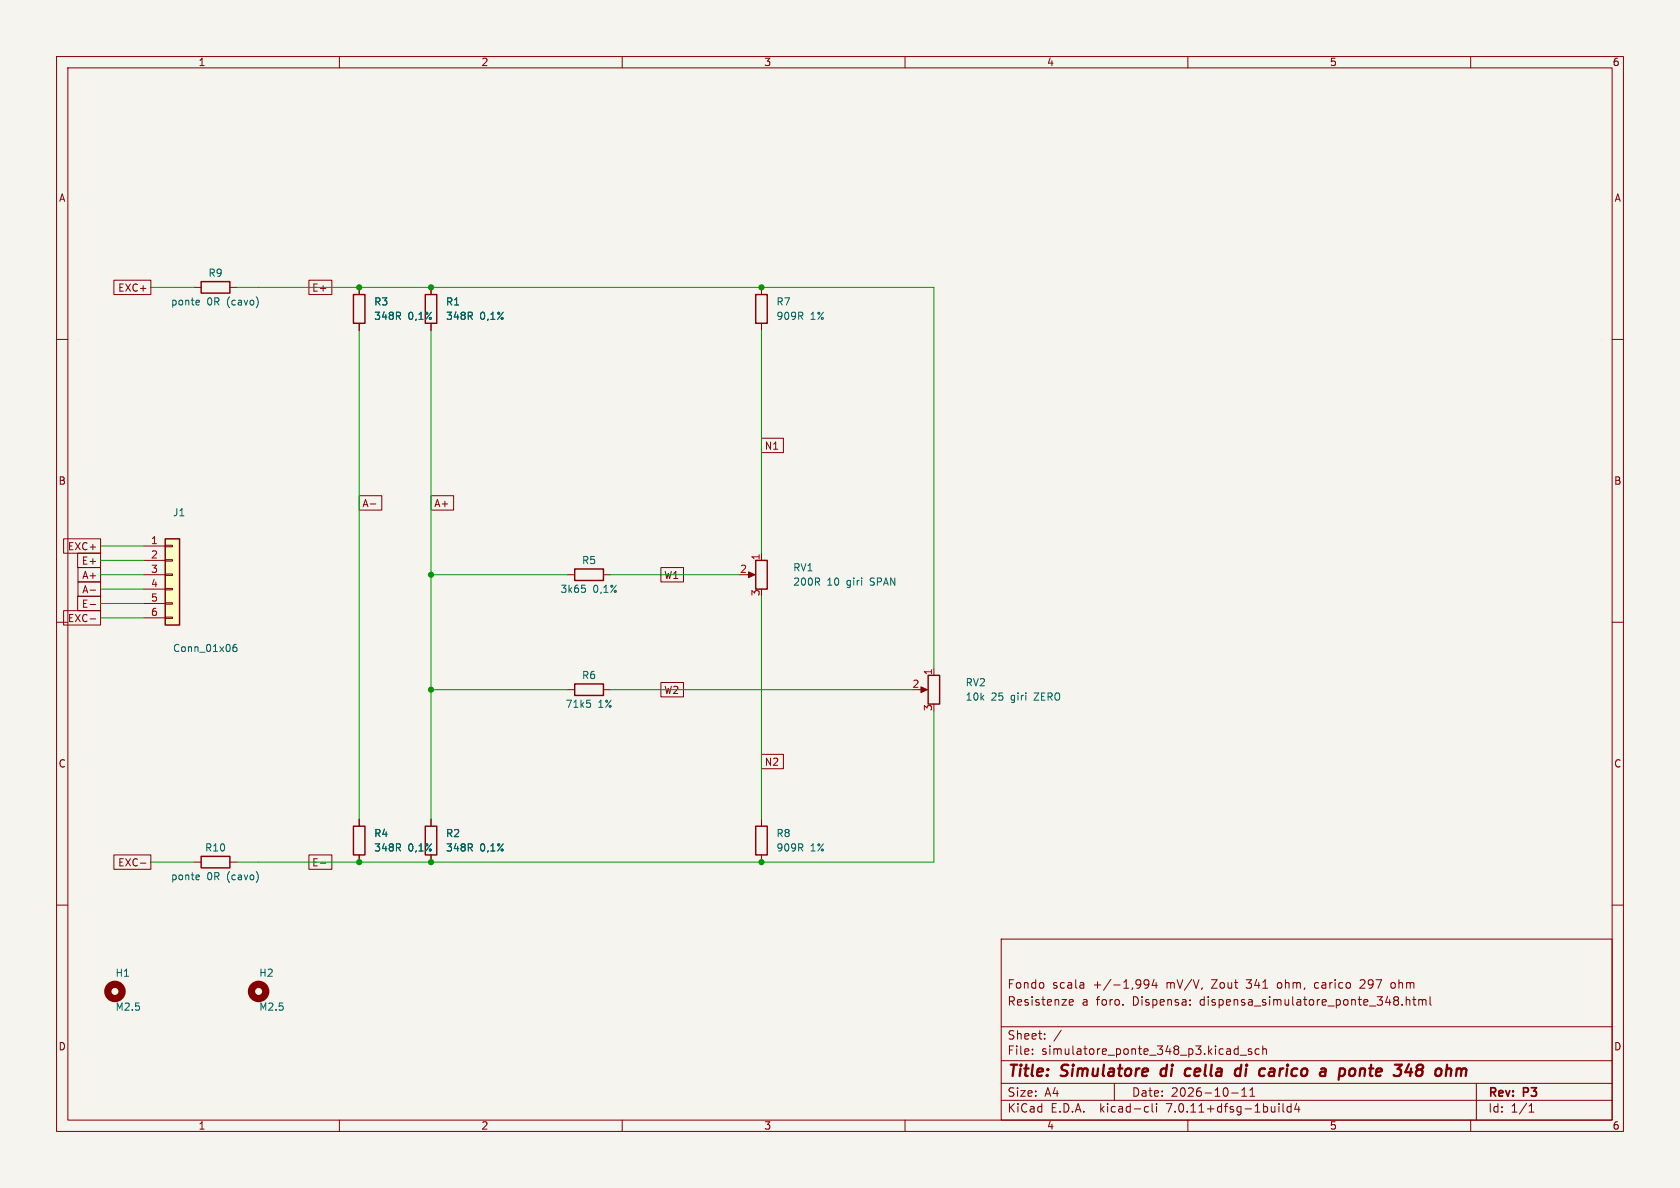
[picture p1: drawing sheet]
(kicad_sch (version 20230121) (generator eeschema)

 (paper "A4")

 (title_block
  (title "Simulatore di cella di carico a ponte 348 ohm")
  (date "2026-10-11")
  (rev "P3")
  (comment 1 "Resistenze a foro. Dispensa: dispensa_simulatore_ponte_348.html")
  (comment 2 "Fondo scala +/-1,994 mV/V, Zout 341 ohm, carico 297 ohm"))

 (lib_symbols
   (symbol "Device:R" (pin_numbers hide) (pin_names (offset 0)) (in_bom yes) (on_board yes)
   (property "Reference" "R" (at 2.032 0 90) (effects (font (size 1.27 1.27))))
   (property "Value" "R" (at 0 0 90) (effects (font (size 1.27 1.27))))
   (property "Footprint" "" (at -1.778 0 90) (effects (font (size 1.27 1.27)) hide))
   (property "Datasheet" "~" (at 0 0 0) (effects (font (size 1.27 1.27)) hide))
   (symbol "R_0_1"
    (rectangle (start -1.016 -2.54) (end 1.016 2.54) (stroke (width 0.254) (type default)) (fill (type none))))
   (symbol "R_1_1"
    (pin passive line (at 0 3.81 270) (length 1.27) (name "~" (effects (font (size 1.27 1.27)))) (number "1" (effects (font (size 1.27 1.27)))))
    (pin passive line (at 0 -3.81 90) (length 1.27) (name "~" (effects (font (size 1.27 1.27)))) (number "2" (effects (font (size 1.27 1.27)))))))
   (symbol "Device:R_Potentiometer" (pin_names (offset 1.016) hide) (in_bom yes) (on_board yes)
   (property "Reference" "RV" (at -4.445 0 90) (effects (font (size 1.27 1.27))))
   (property "Value" "R_Potentiometer" (at -2.54 0 90) (effects (font (size 1.27 1.27))))
   (property "Footprint" "" (at 0 0 0) (effects (font (size 1.27 1.27)) hide))
   (property "Datasheet" "~" (at 0 0 0) (effects (font (size 1.27 1.27)) hide))
   (symbol "R_Potentiometer_0_1"
    (polyline (pts (xy 2.54 0) (xy 1.524 0)) (stroke (width 0) (type default)) (fill (type none)))
    (polyline (pts (xy 1.143 0) (xy 2.286 0.508) (xy 2.286 -0.508) (xy 1.143 0)) (stroke (width 0) (type default)) (fill (type outline)))
    (rectangle (start 1.016 2.54) (end -1.016 -2.54) (stroke (width 0.254) (type default)) (fill (type none))))
   (symbol "R_Potentiometer_1_1"
    (pin passive line (at 0 3.81 270) (length 1.27) (name "1" (effects (font (size 1.27 1.27)))) (number "1" (effects (font (size 1.27 1.27)))))
    (pin passive line (at 3.81 0 180) (length 1.27) (name "2" (effects (font (size 1.27 1.27)))) (number "2" (effects (font (size 1.27 1.27)))))
    (pin passive line (at 0 -3.81 90) (length 1.27) (name "3" (effects (font (size 1.27 1.27)))) (number "3" (effects (font (size 1.27 1.27)))))))
   (symbol "Connector_Generic:Conn_01x06" (pin_names (offset 1.016) hide) (in_bom yes) (on_board yes)
   (property "Reference" "J" (at 0 7.62 0) (effects (font (size 1.27 1.27))))
   (property "Value" "Conn_01x06" (at 0 -10.16 0) (effects (font (size 1.27 1.27))))
   (property "Footprint" "" (at 0 0 0) (effects (font (size 1.27 1.27)) hide))
   (property "Datasheet" "~" (at 0 0 0) (effects (font (size 1.27 1.27)) hide))
   (symbol "Conn_01x06_1_1"
    (rectangle (start -1.27 -7.493) (end 0 -7.747) (stroke (width 0.1524) (type default)) (fill (type none)))
    (rectangle (start -1.27 -4.953) (end 0 -5.207) (stroke (width 0.1524) (type default)) (fill (type none)))
    (rectangle (start -1.27 -2.413) (end 0 -2.667) (stroke (width 0.1524) (type default)) (fill (type none)))
    (rectangle (start -1.27 0.127) (end 0 -0.127) (stroke (width 0.1524) (type default)) (fill (type none)))
    (rectangle (start -1.27 2.667) (end 0 2.413) (stroke (width 0.1524) (type default)) (fill (type none)))
    (rectangle (start -1.27 5.207) (end 0 4.953) (stroke (width 0.1524) (type default)) (fill (type none)))
    (rectangle (start -1.27 6.35) (end 1.27 -8.89) (stroke (width 0.254) (type default)) (fill (type background)))
    (pin passive line (at -5.08 5.08 0) (length 3.81) (name "Pin_1" (effects (font (size 1.27 1.27)))) (number "1" (effects (font (size 1.27 1.27)))))
    (pin passive line (at -5.08 2.54 0) (length 3.81) (name "Pin_2" (effects (font (size 1.27 1.27)))) (number "2" (effects (font (size 1.27 1.27)))))
    (pin passive line (at -5.08 0 0) (length 3.81) (name "Pin_3" (effects (font (size 1.27 1.27)))) (number "3" (effects (font (size 1.27 1.27)))))
    (pin passive line (at -5.08 -2.54 0) (length 3.81) (name "Pin_4" (effects (font (size 1.27 1.27)))) (number "4" (effects (font (size 1.27 1.27)))))
    (pin passive line (at -5.08 -5.08 0) (length 3.81) (name "Pin_5" (effects (font (size 1.27 1.27)))) (number "5" (effects (font (size 1.27 1.27)))))
    (pin passive line (at -5.08 -7.62 0) (length 3.81) (name "Pin_6" (effects (font (size 1.27 1.27)))) (number "6" (effects (font (size 1.27 1.27)))))))
   (symbol "Mechanical:MountingHole" (pin_names (offset 1.016)) (in_bom yes) (on_board yes)
   (property "Reference" "H" (at 0 5.08 0) (effects (font (size 1.27 1.27))))
   (property "Value" "MountingHole" (at 0 3.175 0) (effects (font (size 1.27 1.27))))
   (property "Footprint" "" (at 0 0 0) (effects (font (size 1.27 1.27)) hide))
   (property "Datasheet" "~" (at 0 0 0) (effects (font (size 1.27 1.27)) hide))
   (symbol "MountingHole_0_1"
    (circle (center 0 0) (radius 1.27) (stroke (width 1.27) (type default)) (fill (type none))))))

 (junction (at 63.5 50.8) (diameter 0) (color 0 0 0 0))
 (junction (at 76.2 50.8) (diameter 0) (color 0 0 0 0))
 (junction (at 134.62 50.8) (diameter 0) (color 0 0 0 0))
 (junction (at 63.5 152.4) (diameter 0) (color 0 0 0 0))
 (junction (at 76.2 152.4) (diameter 0) (color 0 0 0 0))
 (junction (at 134.62 152.4) (diameter 0) (color 0 0 0 0))
 (junction (at 76.2 101.6) (diameter 0) (color 0 0 0 0))
 (junction (at 76.2 121.92) (diameter 0) (color 0 0 0 0))
 (wire (pts (xy 45.72 50.8) (xy 63.5 50.8)) (stroke (width 0) (type default)))
 (wire (pts (xy 63.5 50.8) (xy 76.2 50.8)) (stroke (width 0) (type default)))
 (wire (pts (xy 76.2 50.8) (xy 134.62 50.8)) (stroke (width 0) (type default)))
 (wire (pts (xy 134.62 50.8) (xy 165.1 50.8)) (stroke (width 0) (type default)))
 (wire (pts (xy 45.72 152.4) (xy 63.5 152.4)) (stroke (width 0) (type default)))
 (wire (pts (xy 63.5 152.4) (xy 76.2 152.4)) (stroke (width 0) (type default)))
 (wire (pts (xy 76.2 152.4) (xy 134.62 152.4)) (stroke (width 0) (type default)))
 (wire (pts (xy 134.62 152.4) (xy 165.1 152.4)) (stroke (width 0) (type default)))
 (wire (pts (xy 41.91 50.8) (xy 45.72 50.8)) (stroke (width 0) (type default)))
 (wire (pts (xy 41.91 152.4) (xy 45.72 152.4)) (stroke (width 0) (type default)))
 (wire (pts (xy 63.5 58.42) (xy 63.5 144.78)) (stroke (width 0) (type default)))
 (wire (pts (xy 76.2 58.42) (xy 76.2 101.6)) (stroke (width 0) (type default)))
 (wire (pts (xy 76.2 101.6) (xy 76.2 121.92)) (stroke (width 0) (type default)))
 (wire (pts (xy 76.2 121.92) (xy 76.2 144.78)) (stroke (width 0) (type default)))
 (wire (pts (xy 100.33 101.6) (xy 76.2 101.6)) (stroke (width 0) (type default)))
 (wire (pts (xy 100.33 121.92) (xy 76.2 121.92)) (stroke (width 0) (type default)))
 (wire (pts (xy 134.62 58.42) (xy 134.62 97.79)) (stroke (width 0) (type default)))
 (wire (pts (xy 134.62 144.78) (xy 134.62 105.41)) (stroke (width 0) (type default)))
 (wire (pts (xy 107.95 101.6) (xy 130.81 101.6)) (stroke (width 0) (type default)))
 (wire (pts (xy 107.95 121.92) (xy 161.29 121.92)) (stroke (width 0) (type default)))
 (wire (pts (xy 165.1 118.11) (xy 165.1 50.8)) (stroke (width 0) (type default)))
 (wire (pts (xy 165.1 125.73) (xy 165.1 152.4)) (stroke (width 0) (type default)))
 (wire (pts (xy 17.78 96.52) (xy 25.4 96.52)) (stroke (width 0) (type default)))
 (wire (pts (xy 17.78 99.06) (xy 25.4 99.06)) (stroke (width 0) (type default)))
 (wire (pts (xy 17.78 101.6) (xy 25.4 101.6)) (stroke (width 0) (type default)))
 (wire (pts (xy 17.78 104.14) (xy 25.4 104.14)) (stroke (width 0) (type default)))
 (wire (pts (xy 17.78 106.68) (xy 25.4 106.68)) (stroke (width 0) (type default)))
 (wire (pts (xy 17.78 109.22) (xy 25.4 109.22)) (stroke (width 0) (type default)))
 (wire (pts (xy 34.29 50.8) (xy 26.67 50.8)) (stroke (width 0) (type default)))
 (wire (pts (xy 34.29 152.4) (xy 26.67 152.4)) (stroke (width 0) (type default)))
 (global_label "E+" (shape passive) (at 54.61 50.8 0) (effects (font (size 1.27 1.27)) (justify left))
  (property "Intersheetrefs" "${INTERSHEET_REFS}" (at 0 0 0) (effects (font (size 1.27 1.27)) hide)))
 (global_label "E-" (shape passive) (at 54.61 152.4 0) (effects (font (size 1.27 1.27)) (justify left))
  (property "Intersheetrefs" "${INTERSHEET_REFS}" (at 0 0 0) (effects (font (size 1.27 1.27)) hide)))
 (global_label "A-" (shape passive) (at 63.5 88.9 0) (effects (font (size 1.27 1.27)) (justify left))
  (property "Intersheetrefs" "${INTERSHEET_REFS}" (at 0 0 0) (effects (font (size 1.27 1.27)) hide)))
 (global_label "A+" (shape passive) (at 76.2 88.9 0) (effects (font (size 1.27 1.27)) (justify left))
  (property "Intersheetrefs" "${INTERSHEET_REFS}" (at 0 0 0) (effects (font (size 1.27 1.27)) hide)))
 (global_label "N1" (shape passive) (at 134.62 78.74 0) (effects (font (size 1.27 1.27)) (justify left))
  (property "Intersheetrefs" "${INTERSHEET_REFS}" (at 0 0 0) (effects (font (size 1.27 1.27)) hide)))
 (global_label "N2" (shape passive) (at 134.62 134.62 0) (effects (font (size 1.27 1.27)) (justify left))
  (property "Intersheetrefs" "${INTERSHEET_REFS}" (at 0 0 0) (effects (font (size 1.27 1.27)) hide)))
 (global_label "W1" (shape passive) (at 116.84 101.6 0) (effects (font (size 1.27 1.27)) (justify left))
  (property "Intersheetrefs" "${INTERSHEET_REFS}" (at 0 0 0) (effects (font (size 1.27 1.27)) hide)))
 (global_label "W2" (shape passive) (at 116.84 121.92 0) (effects (font (size 1.27 1.27)) (justify left))
  (property "Intersheetrefs" "${INTERSHEET_REFS}" (at 0 0 0) (effects (font (size 1.27 1.27)) hide)))
 (global_label "EXC+" (shape passive) (at 17.78 96.52 180) (effects (font (size 1.27 1.27)) (justify right))
  (property "Intersheetrefs" "${INTERSHEET_REFS}" (at 0 0 0) (effects (font (size 1.27 1.27)) hide)))
 (global_label "E+" (shape passive) (at 17.78 99.06 180) (effects (font (size 1.27 1.27)) (justify right))
  (property "Intersheetrefs" "${INTERSHEET_REFS}" (at 0 0 0) (effects (font (size 1.27 1.27)) hide)))
 (global_label "A+" (shape passive) (at 17.78 101.6 180) (effects (font (size 1.27 1.27)) (justify right))
  (property "Intersheetrefs" "${INTERSHEET_REFS}" (at 0 0 0) (effects (font (size 1.27 1.27)) hide)))
 (global_label "A-" (shape passive) (at 17.78 104.14 180) (effects (font (size 1.27 1.27)) (justify right))
  (property "Intersheetrefs" "${INTERSHEET_REFS}" (at 0 0 0) (effects (font (size 1.27 1.27)) hide)))
 (global_label "E-" (shape passive) (at 17.78 106.68 180) (effects (font (size 1.27 1.27)) (justify right))
  (property "Intersheetrefs" "${INTERSHEET_REFS}" (at 0 0 0) (effects (font (size 1.27 1.27)) hide)))
 (global_label "EXC-" (shape passive) (at 17.78 109.22 180) (effects (font (size 1.27 1.27)) (justify right))
  (property "Intersheetrefs" "${INTERSHEET_REFS}" (at 0 0 0) (effects (font (size 1.27 1.27)) hide)))
 (global_label "EXC+" (shape passive) (at 26.67 50.8 180) (effects (font (size 1.27 1.27)) (justify right))
  (property "Intersheetrefs" "${INTERSHEET_REFS}" (at 0 0 0) (effects (font (size 1.27 1.27)) hide)))
 (global_label "EXC-" (shape passive) (at 26.67 152.4 180) (effects (font (size 1.27 1.27)) (justify right))
  (property "Intersheetrefs" "${INTERSHEET_REFS}" (at 0 0 0) (effects (font (size 1.27 1.27)) hide)))
 (symbol (lib_id "Device:R") (at 63.5 54.61 0) (unit 1) (in_bom yes) (on_board yes) (dnp no)
  (property "Reference" "R3" (at 66.04 53.34 0) (effects (font (size 1.27 1.27)) (justify left)))
  (property "Value" "348R 0,1%" (at 66.04 55.88 0) (effects (font (size 1.27 1.27)) (justify left)))
  (property "Footprint" "Simulatore:R_Axial_DIN0207_P10.16mm_Rot90" (at 63.5 54.61 0) (effects (font (size 1.27 1.27)) hide))
  (property "Datasheet" "~" (at 63.5 54.61 0) (effects (font (size 1.27 1.27)) hide)) (pin "1") (pin "2"))
 (symbol (lib_id "Device:R") (at 63.5 148.59 0) (unit 1) (in_bom yes) (on_board yes) (dnp no)
  (property "Reference" "R4" (at 66.04 147.32 0) (effects (font (size 1.27 1.27)) (justify left)))
  (property "Value" "348R 0,1%" (at 66.04 149.86 0) (effects (font (size 1.27 1.27)) (justify left)))
  (property "Footprint" "Simulatore:R_Axial_DIN0207_P10.16mm_Rot90" (at 63.5 148.59 0) (effects (font (size 1.27 1.27)) hide))
  (property "Datasheet" "~" (at 63.5 148.59 0) (effects (font (size 1.27 1.27)) hide)) (pin "1") (pin "2"))
 (symbol (lib_id "Device:R") (at 76.2 54.61 0) (unit 1) (in_bom yes) (on_board yes) (dnp no)
  (property "Reference" "R1" (at 78.74 53.34 0) (effects (font (size 1.27 1.27)) (justify left)))
  (property "Value" "348R 0,1%" (at 78.74 55.88 0) (effects (font (size 1.27 1.27)) (justify left)))
  (property "Footprint" "Simulatore:R_Axial_DIN0207_P10.16mm_Rot90" (at 76.2 54.61 0) (effects (font (size 1.27 1.27)) hide))
  (property "Datasheet" "~" (at 76.2 54.61 0) (effects (font (size 1.27 1.27)) hide)) (pin "1") (pin "2"))
 (symbol (lib_id "Device:R") (at 76.2 148.59 0) (unit 1) (in_bom yes) (on_board yes) (dnp no)
  (property "Reference" "R2" (at 78.74 147.32 0) (effects (font (size 1.27 1.27)) (justify left)))
  (property "Value" "348R 0,1%" (at 78.74 149.86 0) (effects (font (size 1.27 1.27)) (justify left)))
  (property "Footprint" "Simulatore:R_Axial_DIN0207_P10.16mm_Rot90" (at 76.2 148.59 0) (effects (font (size 1.27 1.27)) hide))
  (property "Datasheet" "~" (at 76.2 148.59 0) (effects (font (size 1.27 1.27)) hide)) (pin "1") (pin "2"))
 (symbol (lib_id "Device:R") (at 134.62 54.61 0) (unit 1) (in_bom yes) (on_board yes) (dnp no)
  (property "Reference" "R7" (at 137.16 53.34 0) (effects (font (size 1.27 1.27)) (justify left)))
  (property "Value" "909R 1%" (at 137.16 55.88 0) (effects (font (size 1.27 1.27)) (justify left)))
  (property "Footprint" "Simulatore:R_Axial_DIN0207_P10.16mm_Rot90" (at 134.62 54.61 0) (effects (font (size 1.27 1.27)) hide))
  (property "Datasheet" "~" (at 134.62 54.61 0) (effects (font (size 1.27 1.27)) hide)) (pin "1") (pin "2"))
 (symbol (lib_id "Device:R") (at 134.62 148.59 0) (unit 1) (in_bom yes) (on_board yes) (dnp no)
  (property "Reference" "R8" (at 137.16 147.32 0) (effects (font (size 1.27 1.27)) (justify left)))
  (property "Value" "909R 1%" (at 137.16 149.86 0) (effects (font (size 1.27 1.27)) (justify left)))
  (property "Footprint" "Simulatore:R_Axial_DIN0207_P10.16mm_Rot90" (at 134.62 148.59 0) (effects (font (size 1.27 1.27)) hide))
  (property "Datasheet" "~" (at 134.62 148.59 0) (effects (font (size 1.27 1.27)) hide)) (pin "1") (pin "2"))
 (symbol (lib_id "Device:R") (at 104.14 101.6 270) (unit 1) (in_bom yes) (on_board yes) (dnp no)
  (property "Reference" "R5" (at 104.14 99.06 90) (effects (font (size 1.27 1.27))))
  (property "Value" "3k65 0,1%" (at 104.14 104.14 90) (effects (font (size 1.27 1.27))))
  (property "Footprint" "Simulatore:R_Axial_DIN0207_P10.16mm_Horizontal" (at 104.14 101.6 0) (effects (font (size 1.27 1.27)) hide))
  (property "Datasheet" "~" (at 104.14 101.6 0) (effects (font (size 1.27 1.27)) hide)) (pin "1") (pin "2"))
 (symbol (lib_id "Device:R") (at 104.14 121.92 270) (unit 1) (in_bom yes) (on_board yes) (dnp no)
  (property "Reference" "R6" (at 104.14 119.38 90) (effects (font (size 1.27 1.27))))
  (property "Value" "71k5 1%" (at 104.14 124.46 90) (effects (font (size 1.27 1.27))))
  (property "Footprint" "Simulatore:R_Axial_DIN0207_P10.16mm_Horizontal" (at 104.14 121.92 0) (effects (font (size 1.27 1.27)) hide))
  (property "Datasheet" "~" (at 104.14 121.92 0) (effects (font (size 1.27 1.27)) hide)) (pin "1") (pin "2"))
 (symbol (lib_id "Device:R_Potentiometer") (at 134.62 101.6 0) (mirror y) (unit 1) (in_bom yes) (on_board yes) (dnp no)
  (property "Reference" "RV1" (at 140.12 100.33 0) (effects (font (size 1.27 1.27)) (justify right)))
  (property "Value" "200R 10 giri SPAN" (at 140.12 102.87 0) (effects (font (size 1.27 1.27)) (justify right)))
  (property "Footprint" "Simulatore:PinHeader_1x03_P2.54mm_Vertical" (at 134.62 101.6 0) (effects (font (size 1.27 1.27)) hide))
  (property "Datasheet" "~" (at 134.62 101.6 0) (effects (font (size 1.27 1.27)) hide)) (pin "1") (pin "2") (pin "3"))
 (symbol (lib_id "Device:R_Potentiometer") (at 165.1 121.92 0) (mirror y) (unit 1) (in_bom yes) (on_board yes) (dnp no)
  (property "Reference" "RV2" (at 170.6 120.65 0) (effects (font (size 1.27 1.27)) (justify right)))
  (property "Value" "10k 25 giri ZERO" (at 170.6 123.19 0) (effects (font (size 1.27 1.27)) (justify right)))
  (property "Footprint" "Simulatore:PinHeader_1x03_P2.54mm_Vertical" (at 165.1 121.92 0) (effects (font (size 1.27 1.27)) hide))
  (property "Datasheet" "~" (at 165.1 121.92 0) (effects (font (size 1.27 1.27)) hide)) (pin "1") (pin "2") (pin "3"))
 (symbol (lib_id "Device:R") (at 38.1 50.8 270) (unit 1) (in_bom yes) (on_board yes) (dnp no)
  (property "Reference" "R9" (at 38.1 48.26 90) (effects (font (size 1.27 1.27))))
  (property "Value" "ponte 0R (cavo)" (at 38.1 53.34 90) (effects (font (size 1.27 1.27))))
  (property "Footprint" "Simulatore:R_Axial_DIN0207_P5.08mm_Horizontal" (at 38.1 50.8 0) (effects (font (size 1.27 1.27)) hide))
  (property "Datasheet" "~" (at 38.1 50.8 0) (effects (font (size 1.27 1.27)) hide)) (pin "1") (pin "2"))
 (symbol (lib_id "Device:R") (at 38.1 152.4 270) (unit 1) (in_bom yes) (on_board yes) (dnp no)
  (property "Reference" "R10" (at 38.1 149.86 90) (effects (font (size 1.27 1.27))))
  (property "Value" "ponte 0R (cavo)" (at 38.1 154.94 90) (effects (font (size 1.27 1.27))))
  (property "Footprint" "Simulatore:R_Axial_DIN0207_P5.08mm_Horizontal" (at 38.1 152.4 0) (effects (font (size 1.27 1.27)) hide))
  (property "Datasheet" "~" (at 38.1 152.4 0) (effects (font (size 1.27 1.27)) hide)) (pin "1") (pin "2"))
 (symbol (lib_id "Connector_Generic:Conn_01x06") (at 30.48 101.6 0) (unit 1) (in_bom yes) (on_board yes) (dnp no)
  (property "Reference" "J1" (at 30.48 90.6 0) (effects (font (size 1.27 1.27)) (justify left)))
  (property "Value" "Conn_01x06" (at 30.48 114.6 0) (effects (font (size 1.27 1.27)) (justify left)))
  (property "Footprint" "Simulatore:PinHeader_1x06_P2.54mm_Vertical" (at 30.48 101.6 0) (effects (font (size 1.27 1.27)) hide))
  (property "Datasheet" "~" (at 30.48 101.6 0) (effects (font (size 1.27 1.27)) hide)) (pin "1") (pin "2") (pin "3") (pin "4") (pin "5") (pin "6"))
 (symbol (lib_id "Mechanical:MountingHole") (at 20.32 175.26 0) (unit 1) (in_bom yes) (on_board yes) (dnp no)
  (property "Reference" "H1" (at 20.32 172 0) (effects (font (size 1.27 1.27)) (justify left)))
  (property "Value" "M2.5" (at 20.32 178 0) (effects (font (size 1.27 1.27)) (justify left)))
  (property "Footprint" "Simulatore:MountingHole_2.7mm_M2.5" (at 20.32 175.26 0) (effects (font (size 1.27 1.27)) hide))
  (property "Datasheet" "~" (at 20.32 175.26 0) (effects (font (size 1.27 1.27)) hide)))
 (symbol (lib_id "Mechanical:MountingHole") (at 45.72 175.26 0) (unit 1) (in_bom yes) (on_board yes) (dnp no)
  (property "Reference" "H2" (at 45.72 172 0) (effects (font (size 1.27 1.27)) (justify left)))
  (property "Value" "M2.5" (at 45.72 178 0) (effects (font (size 1.27 1.27)) (justify left)))
  (property "Footprint" "Simulatore:MountingHole_2.7mm_M2.5" (at 45.72 175.26 0) (effects (font (size 1.27 1.27)) hide))
  (property "Datasheet" "~" (at 45.72 175.26 0) (effects (font (size 1.27 1.27)) hide)))

 (sheet_instances (path "" (page "1"))))
